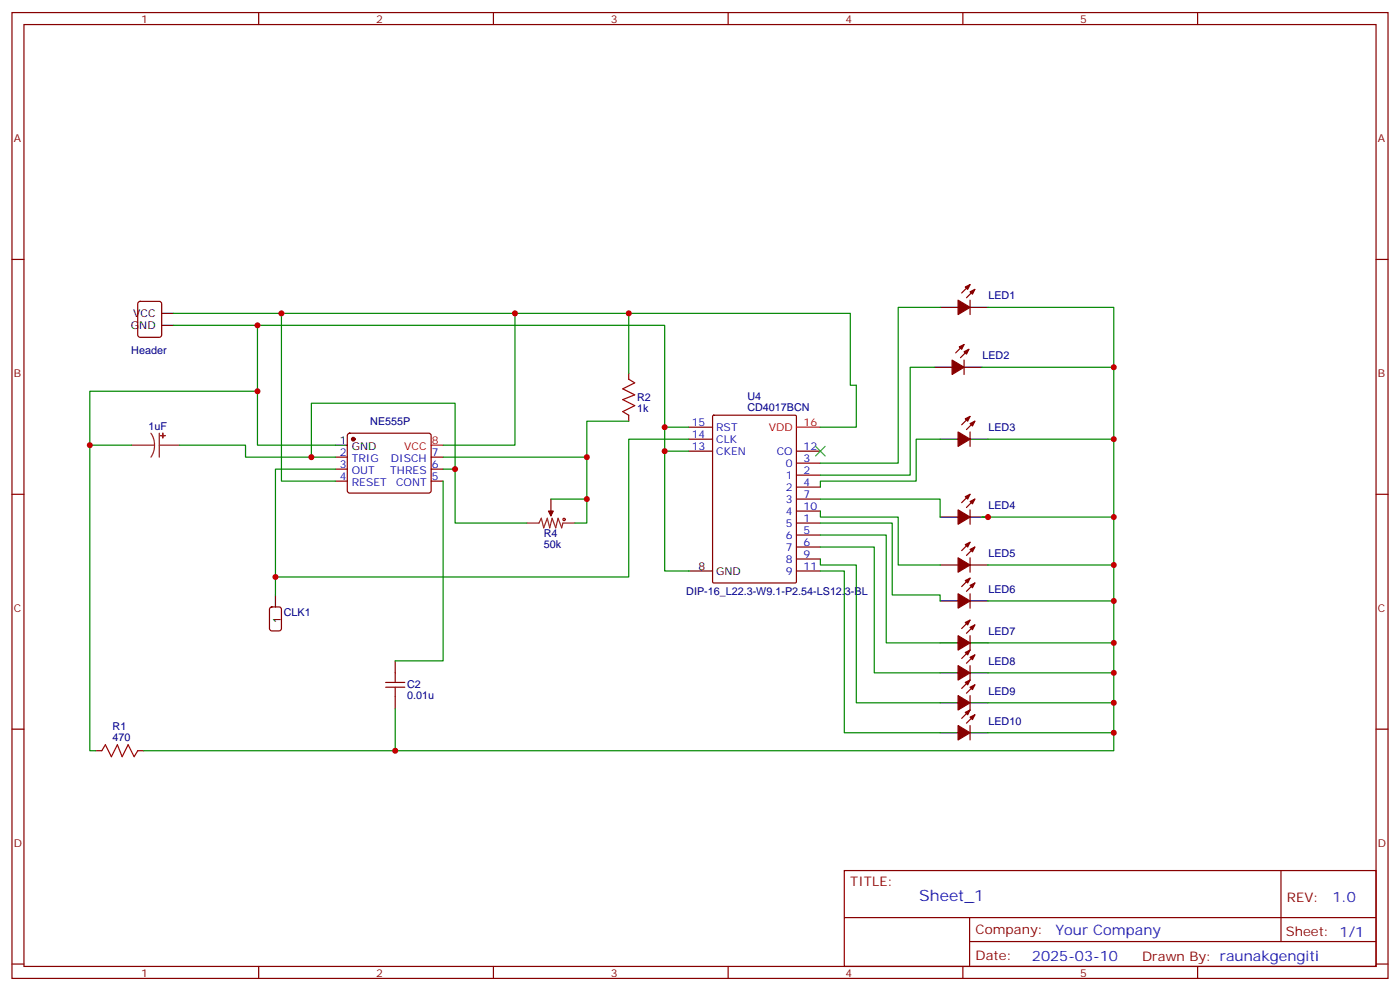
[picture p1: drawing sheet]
<svg xmlns="http://www.w3.org/2000/svg" width="412mm" height="292mm" viewBox="0 0 412 292" stroke-linecap="round" stroke-linejoin="round" font-family="sans-serif">
<g fill="none" stroke="#870000" stroke-width=".35">
<path d="M3.5 3.7h405.4v284.3h-405.4zM7.1 7.2h398.2v277.3h-398.2zM76.2 3.7v3.5M145.3 3.7v3.5M214.5 3.7v3.5M283.6 3.7v3.5M352.8 3.7v3.5M3.5 76.4h3.6M405.3 76.4h3.6M40.8 88.9l.5-.2h5.6l.7 .5v9.4l-.4 .7h-5.9l-.7-.5v-9.4zM285.8 88.4v4.2M285.8 83.8l-2.5 2.5"/>
<path d="M287.2 85.2l-2.5 2.5M185.2 109.9v1.8M284 106v4.2M284 101.4l-2.5 2.5M285.4 102.8l-2.5 2.5M98.8 134.6h3.5M98.8 138.1h3.5M102.5 127.7l.5-.2h23.3l.5 .2 .2 .5-.1 16.5-.6 .5-23.6-.1-.4-.6v-16.3zM127 134.6h3.5M127 138.1h3.5M185.2 122.2v1.8M202.8 132.8h7.1"/>
<path d="M202.8 125.8h7.1M202.8 129.3h7.1M210 122.4l.3-.2h23.9l.3 .2 .1 48.9-.2 .3h-24.1l-.3-.2zM234.6 139.9h7.1M234.6 136.3h7.1M234.6 132.8h7.1M285.8 127.2v4.2M285.8 122.6l-2.5 2.5M287.2 124l-2.5 2.5M3.5 145.5h3.6M98.8 141.6h3.5M127 141.6h3.5"/>
<path d="M162.3 146.9v3.6M234.6 154h7.1M234.6 143.4h7.1M234.6 157.5h7.1M234.6 146.9h7.1M234.6 150.5h7.1M285.8 150.1v4.2M285.8 159.6l-2.5 2.5M285.8 145.5l-2.5 2.5M287.2 146.9l-2.5 2.5M405.3 145.5h3.6M234.6 161h7.1"/>
<path d="M234.6 164.6h7.1M234.6 168.1h7.1M285.8 164.2v4.3M285.8 174.8v4.2M285.8 170.2l-2.5 2.5M287.2 171.6l-2.5 2.5M287.2 161l-2.5 2.5M116.4 194.6v3.5M285.8 187.1v4.3l-2.5 2.5M285.8 196v4.2l-2.5 2.5M285.8 182.6l-2.5 2.4M287.2 192.8l-2.5 2.5"/>
<path d="M287.2 184l-2.5 2.4M3.5 214.7h3.6M116.4 205.1v3.6M285.8 204.8v4.2l-2.5 2.5M285.8 213.6v4.2M287.2 210.4l-2.5 2.5M287.2 201.6l-2.5 2.5M405.3 214.7h3.6M28.2 221h1.8M40.6 221h1.7M248.7 256.3h156.6v28.2h-156.6zM377.3 256.3v20.9"/>
<path d="M248.7 270.1h156.5M285.6 277.2h119.6M285.6 270.1v14.2M3.5 283.8h3.6M76.2 284.5v3.5M145.3 284.5v3.5M214.5 284.5v3.5M283.6 284.5v3.5M352.8 284.5v3.5M405.3 283.8h3.6"/>
</g>
<g fill="#870000" stroke="#870000" stroke-width=".35">
<path d="M284.3 209.7l1.5-.7-.8 1.4z"/>
<path d="M285.8 211.1l1.4-.7-.7 1.4z"/>
<path d="M282.2 213.6l3.6 2.1-3.6 2.1z"/>
<path d="M284.3 200.9l1.5-.7-.8 1.4z"/>
<path d="M285.8 202.3l1.4-.7-.7 1.4z"/>
<path d="M282.2 204.8l3.6 2.1-3.6 2.1z"/>
<path d="M284.3 192.1l1.5-.7-.8 1.4z"/>
<path d="M285.8 193.5l1.4-.7-.7 1.4z"/>
<path d="M282.2 196l3.6 2.1-3.6 2.1z"/>
<path d="M284.3 183.3l1.5-.7-.8 1.4z"/>
<path d="M285.8 184.7l1.4-.7-.7 1.4z"/>
<path d="M282.2 187.1l3.6 2.2-3.6 2.1z"/>
<path d="M284.3 170.9l1.5-.7-.8 1.4z"/>
<path d="M285.8 172.3l1.4-.7-.7 1.4z"/>
<path d="M282.2 174.8l3.6 2.1-3.6 2.1z"/>
<path d="M284.3 160.3l1.5-.7-.8 1.4z"/>
<path d="M285.8 161.7l1.4-.7-.7 1.5z"/>
<path d="M282.2 164.2l3.6 2.1-3.6 2.2z"/>
<path d="M284.3 146.2l1.5-.7-.8 1.4z"/>
<path d="M285.8 147.6l1.4-.7-.7 1.4z"/>
<path d="M282.2 150.1l3.6 2.1-3.6 2.1z"/>
<path d="M284.3 123.3l1.5-.7-.8 1.4z"/>
<path d="M285.8 124.7l1.4-.7-.7 1.4z"/>
<path d="M282.2 127.2l3.6 2.1-3.6 2.1z"/>
<path d="M282.6 102.1l1.4-.7-.7 1.4z"/>
<path d="M284 103.5l1.4-.7-.7 1.4z"/>
<path d="M280.5 106l3.5 2.1-3.5 2.1z"/>
<path d="M284.3 84.5l1.5-.7-.8 1.4z"/>
<path d="M285.8 85.9l1.4-.7-.7 1.4z"/>
<path d="M282.2 88.4l3.6 2.1-3.6 2.1z"/>
<path d="M161.6 150.5h1.4l-.7 1.4z"/>
<circle cx="104.1" cy="129.3" r=".53"/>
</g>
<g fill="none" stroke="#000" stroke-width=".35">
<path d="M47.6 95.8h3.6M47.6 92.3h3.6M276.9 90.5h5.3M285.8 90.5h5.2M275.2 108.1h5.3M284 108.1h5.3M98.8 131.1h3.5M276.9 129.3h5.3M285.8 129.3h5.2M276.9 152.2h5.3M285.8 152.2h5.2M81.1 175.2v3.5"/>
<path d="M202.8 168.1h7.1M276.9 176.9h5.3M276.9 166.3h5.3M285.8 176.9h5.2M285.8 166.3h5.2M276.9 198.1h5.3M276.9 189.3h5.3M285.8 198.1h5.2M285.8 189.3h5.2M276.9 215.7h5.3M276.9 206.9h5.3M285.8 215.7h5.2"/>
<path d="M285.8 206.9h5.2"/>
</g>
<path d="M127 131.1h3.5M234.6 125.8h7.1" fill="none" stroke="#f00" stroke-width=".35"/>
<path d="M38.8 131.1h6.7M44.4 127.5l.9 1.7 .2 1.9M45.5 131.1l-.2 1.8-.9 1.7M46.9 131.1h6M46.9 127.5v7.1M155.2 154h3.5l.8-1.4 .7 2.8 1-2.8 .7 2.8 .7-2.8 1.1 2.8 .7-2.8 1.1 2.8 .3-1.4h3.5M162.3 150.5v1.4" fill="none" stroke="#8c2424" stroke-width=".35"/>
<g fill="#8c2424" stroke="#8c2424" stroke-width=".35">
<path d="M47.9 127.5l.1 1.4z"/>
<path d="M47.3 128.2l1.4 .1z"/>
</g>
<g fill="none" stroke="#a10000" stroke-width=".35">
<path d="M185.2 111.7l1.8 1-3.6 1.8 3.6 1.7-3.6 1.5 3.6 1.7-3.6 1.8 1.8 1M116.4 198.1v2.8M113.6 202.3h5.6M113.6 200.9h5.6M116.4 202.3v2.8M30 221l1-1.7 1.8 3.5 1.8-3.5 1.4 3.5 1.7-3.5 1.8 3.5 1.1-1.8"/>
<circle cx="166.2" cy="152.9" r=".35"/>
</g>
<path d="M79.6 178.9l.5-.2h2.1l.6 .4 .1 5.9-.5 .7h-2.3l-.7-.4v-5.9z" fill="none" stroke="#900" stroke-width=".35"/>
<path d="M240.2 131.4l2.9 2.8M243.1 131.4l-2.9 2.8" fill="none" stroke="#3c3" stroke-width=".35"/>
<g fill="none" stroke="#008700" stroke-width=".35">
<path d="M51.2 92.3h199.3v21.1h1.7v12.4h-10.5M51.2 95.8h144.6v72.3h7M75.8 95.8v35.3h23M82.9 92.3v49.3h15.9M151.7 92.3v38.8h-21.2M185.2 92.3v17.6M276.9 90.5h-12.3v45.8h-22.9M291 90.5h37.1v130.5h-285.8M75.8 115.2h-49.3v105.8h1.7M275.2 108.1h-7.1v31.8h-26.4M289.3 108.1h38.8M26.5 131.1h12.3"/>
<path d="M52.9 131.1h19.4v3.5h26.5M91.7 134.6v-15.9h42.4v19.4h-3.6M98.8 138.1h-17.7v37.1M130.5 134.6h42.4M134.1 138.1v15.9h21.1M185.2 124h-12.3v30h-3.6M195.8 132.8h7M195.8 125.8h7M202.8 129.3h-17.6v40.6h-104.1M276.9 129.3h-7v12.3h-28.2v1.8M291 129.3h37.1M130.5 141.6v53h-14.1"/>
<path d="M162.3 146.9h10.6M241.7 157.5h19.4v31.8h15.8M241.7 154h21.1v21.2h14.1v1.7M241.7 150.5v1.7h22.9v14.1h12.3M241.7 146.9h35.2v5.3M289.3 152.2h38.8M241.7 168.1h7v47.6h28.2M241.7 164.6v1.7h10.5v40.6h24.7M241.7 161h15.8v37.1h19.4M291 166.3h37.1M291 176.9h37.1M291 189.3h37.1"/>
<path d="M291 198.1h37.1M116.4 208.7v12.3M291 206.9h37.1M291 215.7h37.1"/>
</g>
<g fill="#c00">
<circle cx="195.8" cy="132.8" r=".88"/>
<circle cx="195.8" cy="125.8" r=".88"/>
<circle cx="81.1" cy="169.9" r=".88"/>
<circle cx="75.8" cy="95.8" r=".88"/>
<circle cx="75.8" cy="115.2" r=".88"/>
<circle cx="26.5" cy="131.1" r=".88"/>
<circle cx="91.7" cy="134.6" r=".88"/>
<circle cx="151.7" cy="92.3" r=".88"/>
<circle cx="185.2" cy="92.3" r=".88"/>
<circle cx="134.1" cy="138.1" r=".88"/>
<circle cx="116.4" cy="221" r=".88"/>
<circle cx="328.1" cy="108.1" r=".88"/>
<circle cx="328.1" cy="129.3" r=".88"/>
<circle cx="328.1" cy="152.2" r=".88"/>
<circle cx="291" cy="152.2" r=".88"/>
<circle cx="328.1" cy="166.3" r=".88"/>
<circle cx="328.1" cy="176.9" r=".88"/>
<circle cx="328.1" cy="189.3" r=".88"/>
<circle cx="328.1" cy="198.1" r=".88"/>
<circle cx="328.1" cy="206.9" r=".88"/>
<circle cx="328.1" cy="215.7" r=".88"/>
<circle cx="172.9" cy="134.6" r=".88"/>
<circle cx="82.9" cy="92.3" r=".88"/>
<circle cx="172.9" cy="146.9" r=".88"/>
</g>
<text font-size="4.6" fill="#00f" x="270.8" y="265.3">Sheet_1</text>
<g font-size="4.2" fill="#00f">
<text x="392.5" y="265.6">1.0</text>
<text x="310.9" y="275.1">Your Company</text>
<text x="304" y="282.9">2025-03-10</text>
</g>
<g font-size="3.9" fill="#800">
<text x="250.5" y="260.9">TITLE:</text>
<text x="379.1" y="265.6">REV:</text>
<text x="287.4" y="275.1">Company:</text>
<text x="378.7" y="275.7">Sheet: 1/1</text>
<text x="287.4" y="282.8">Date:</text>
<text x="336.4" y="282.8">Drawn By: raunakgengiti</text>
</g>
<g font-size="3.2" fill="#800">
<text x="41.6" y="6.7">1</text>
<text x="110.8" y="6.7">2</text>
<text x="179.9" y="6.7">3</text>
<text x="249.1" y="6.7">4</text>
<text x="318.2" y="6.7">5</text>
<text x="4.1" y="41.8">A</text>
<text x="405.9" y="41.8">A</text>
<text x="4.1" y="110.9">B</text>
<text x="405.9" y="110.9">B</text>
<text x="4.1" y="180.1">C</text>
<text x="405.9" y="180.1">C</text>
<text x="4.1" y="249.2">D</text>
<text x="405.9" y="249.2">D</text>
<text x="41.6" y="287.5">1</text>
<text x="110.8" y="287.5">2</text>
<text x="179.9" y="287.5">3</text>
<text x="249.1" y="287.5">4</text>
<text x="318.2" y="287.5">5</text>
</g>
<g font-size="3.2" fill="#000080">
<text x="291.2" y="88.1">LED1</text>
<text x="38.7" y="104.2">Header</text>
<text x="289.4" y="105.7">LED2</text>
<text x="187.7" y="118">R2</text>
<text x="220.1" y="117.9">U4</text>
<text x="109.1" y="125.1">NE555P</text>
<text x="187.7" y="121.2">1k</text>
<text x="220.1" y="121.1">CD4017BCN</text>
<text x="43.8" y="126.5">1uF</text>
<text x="291.2" y="126.9">LED3</text>
<text x="291.2" y="149.8">LED4</text>
<text x="160.2" y="161.4">50k</text>
<text x="160.2" y="158.2">R4</text>
<text x="291.2" y="164">LED5</text>
<text x="202.1" y="175.2">DIP-16_L22.3-W9.1-P2.54-LS12.3-BL</text>
<text x="291.2" y="174.5">LED6</text>
<text x="83.6" y="181.2">CLK1</text>
<text x="291.2" y="186.9">LED7</text>
<text x="291.2" y="195.7">LED8</text>
<text x="119.9" y="202.7">C2</text>
<text x="119.9" y="205.8">0.01u</text>
<text x="291.2" y="204.5">LED9</text>
<text x="33.2" y="215">R1</text>
<text x="291.2" y="213.3">LED10</text>
<text x="33.2" y="218.2">470</text>
</g>
<g font-size="3.2">
<text x="39.3" y="93.3">VCC</text>
<text x="38.6" y="96.8">GND</text>
<text x="100.1" y="130.7">1</text>
<text x="103.6" y="132.5">GND</text>
<text x="205.8" y="167.7">8</text>
<text x="211" y="169.2">GND</text>
<text x="82.7" y="183.3" transform="rotate(-90 82.7 183.3)">1</text>
</g>
<g font-size="3.2" fill="#00f">
<text x="203.8" y="125.4">15</text>
<text x="203.8" y="128.9">14</text>
<text x="211" y="126.8">RST</text>
<text x="211" y="130.4">CLK</text>
<text x="100.1" y="134.2">2</text>
<text x="100.1" y="137.8">3</text>
<text x="103.6" y="136">TRIG</text>
<text x="115.1" y="136">DISCH</text>
<text x="127.2" y="137.8">6</text>
<text x="127.2" y="134.2">7</text>
<text x="203.8" y="132.5">13</text>
<text x="211" y="133.9">CKEN</text>
<text x="228.8" y="133.9">CO</text>
<text x="231.5" y="137.4">0</text>
<text x="236.7" y="136">3</text>
<text x="236.7" y="132.5">12</text>
<text x="100.1" y="141.3">4</text>
<text x="103.6" y="139.5">OUT</text>
<text x="103.6" y="143.1">RESET</text>
<text x="115" y="139.5">THRES</text>
<text x="116.6" y="143.1">CONT</text>
<text x="127.2" y="141.3">5</text>
<text x="231.5" y="140.9">1</text>
<text x="236.7" y="139.5">2</text>
<text x="236.7" y="143.1">4</text>
<text x="231.5" y="144.5">2</text>
<text x="231.5" y="148">3</text>
<text x="236.7" y="146.6">7</text>
<text x="231.5" y="155">5</text>
<text x="231.5" y="151.5">4</text>
<text x="236.7" y="153.6">1</text>
<text x="236.7" y="150.1">10</text>
<text x="231.5" y="158.6">6</text>
<text x="236.7" y="157.2">5</text>
<text x="236.7" y="160.7">6</text>
<text x="231.5" y="162.1">7</text>
<text x="231.5" y="165.6">8</text>
<text x="236.7" y="164.2">9</text>
<text x="236.7" y="167.7">11</text>
<text x="231.5" y="169.2">9</text>
</g>
<g font-size="3.2" fill="#f00">
<text x="236.7" y="125.4">16</text>
<text x="127.2" y="130.7">8</text>
<text x="226.5" y="126.8">VDD</text>
<text x="119.1" y="132.5">VCC</text>
</g>
</svg>
